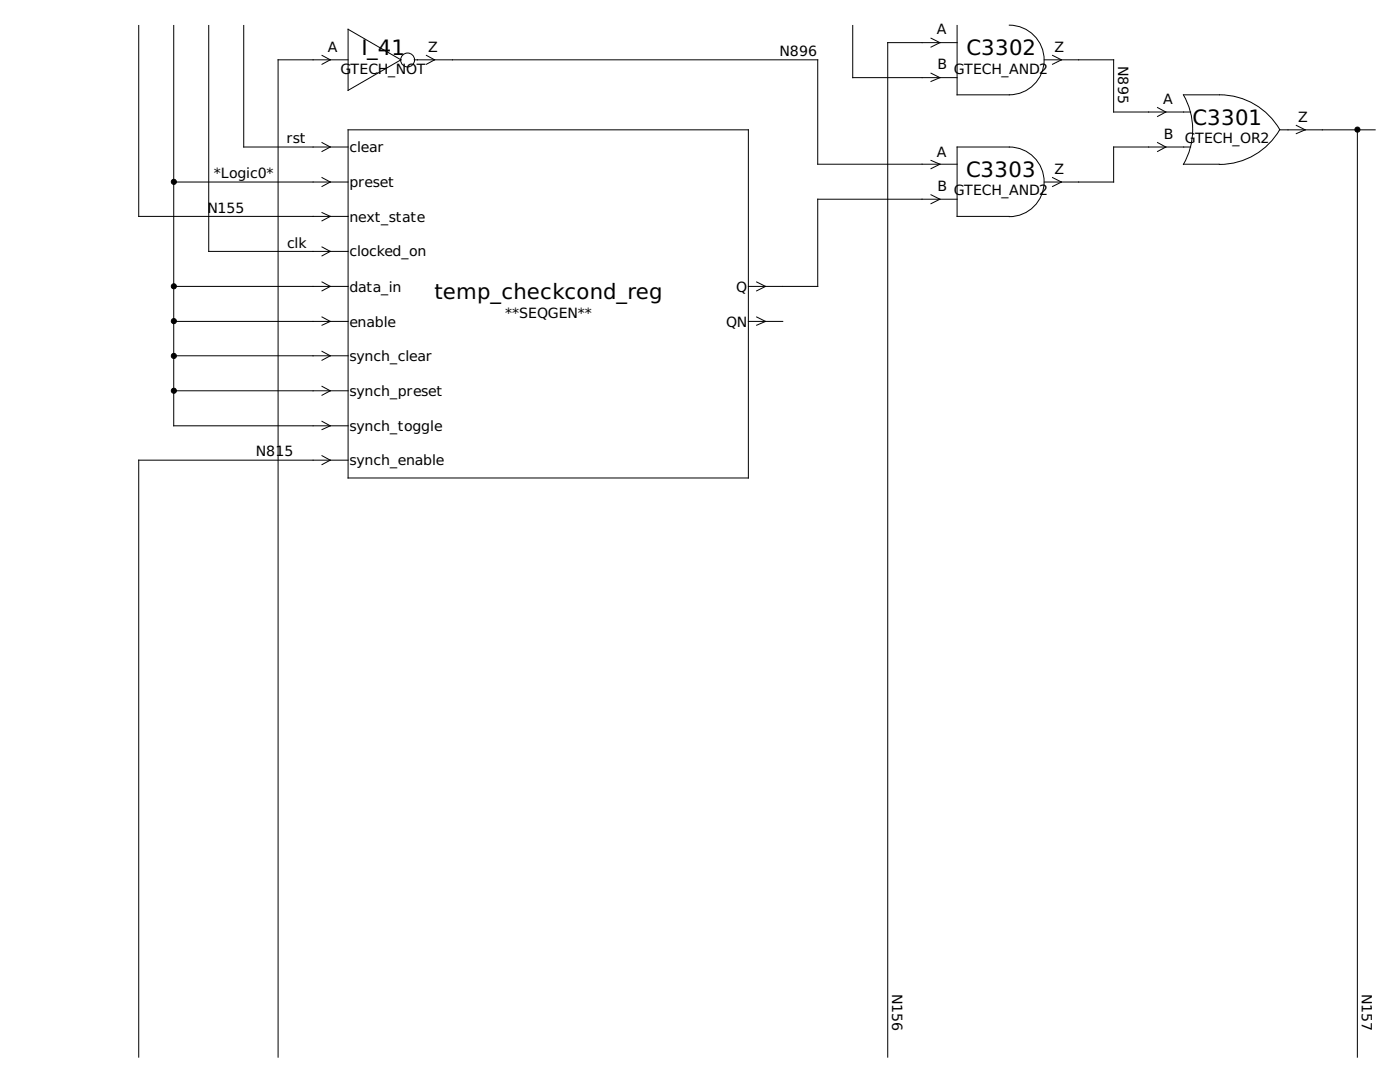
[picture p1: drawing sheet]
<svg xmlns="http://www.w3.org/2000/svg" width="279mm" height="216mm" viewBox="0 0 279 216" stroke-linecap="round" stroke-linejoin="round" font-family="sans-serif">
<g fill="none" stroke="#000" stroke-width=".2">
<path d="M27.7 5.1v38.1h41.8M34.7 5.1v79.9h34.8M41.7 5.1v45.1h27.8M48.6 5.1v24.2h20.9M64.3 11l1.6 .9-1.6 .9M69.5 5.8l10.5 6.1-10.5 6.1zM69.5 11.9h-14v199M82.7 11.9h80.5v20.9h27.8M85.1 11l1.6 .9-1.6 .9M170.2 5.1v10.4h20.8M185.8 7.6l1.8 .9-1.8 .9M185.8 14.6l1.8 .9-1.8 .8"/>
<path d="M191 8.5h-13.8v202.4M201.4 5a6.9 6.9 0 0 1 7 7 6.9 6.9 0 0 1-7 6.9h-10.4v-13.8M208.4 11.9h13.9v10.5h15.3M210.1 11l1.7 .9-1.7 .9M236.2 18.9a13.9 13.9 0 0 1 0 13.9M236.2 18.9h7.1M243.4 18.9a13.9 13.9 0 0 1 12 7 13.9 13.9 0 0 1-12 6.9M34.7 36.3h34.8M64.3 28.4l1.6 .9-1.6 .9M64.3 35.4l1.6 .9-1.6 .9M69.5 25.9h79.9v69.5h-79.9zM185.8 32l1.8 .8-1.8 .9"/>
<path d="M185.8 38.9l1.8 .9-1.8 .8M191 39.8h-27.8v17.4h-13.8M210.1 35.4l1.7 .9-1.7 .9M231 21.5l1.7 .9-1.7 .8M231 28.4l1.7 .9-1.7 .9M236.2 32.8h7.1M237.6 29.3h-15.3v7h-13.9M255.4 25.9h19M258.7 25l1.8 .9-1.8 .8M270.9 25.9v185M34.7 57.2h34.8M64.3 42.4l1.6 .8-1.6 .9"/>
<path d="M64.3 49.3l1.6 .9-1.6 .9M64.3 56.3l1.6 .9-1.6 .8M151 56.3l1.8 .9-1.8 .8M201.4 43.2h-10.4v-13.9h10.4a6.9 6.9 0 0 1 7 7 6.9 6.9 0 0 1-7 6.9M34.7 64.1h34.8M34.7 71h34.8M34.7 78h34.8M64.3 63.2l1.6 .9-1.6 .8M64.3 70.1l1.6 .9-1.6 .9M64.3 77.1l1.6 .9-1.6 .9M149.4 64.1h6.8M151 63.2l1.8 .9-1.8 .8"/>
<path d="M64.3 84.1l1.6 .9-1.6 .7M64.3 90.9l1.6 .9-1.6 .9M69.5 91.8h-41.8v119.1"/>
<circle cx="81.3" cy="12" r="1.39"/>
</g>
<g fill="#000" stroke="#000" stroke-width=".2">
<circle cx="34.7" cy="36.3" r=".51"/>
<circle cx="270.9" cy="25.9" r=".51"/>
<circle cx="34.7" cy="57.1" r=".51"/>
<circle cx="34.7" cy="64.1" r=".51"/>
<circle cx="34.7" cy="71" r=".51"/>
<circle cx="34.7" cy="78" r=".51"/>
</g>
<g font-size="4.2">
<text x="72.1" y="11">I_41</text>
<text x="192.9" y="11">C3302</text>
<text x="238" y="24.9">C3301</text>
<text x="192.8" y="35.3">C3303</text>
<text x="86.7" y="59.7">temp_checkcond_reg</text>
</g>
<g font-size="2.8">
<text x="65.4" y="10.3">A</text>
<text x="85.5" y="10.3">Z</text>
<text x="155.6" y="11.2">N896</text>
<text x="186.9" y="6.9">A</text>
<text x="210.4" y="10.3">Z</text>
<text x="67.9" y="14.7">G</text>
<text x="70" y="14.7">TECH_NOT</text>
<text x="187.1" y="13.8">B</text>
<text x="190.4" y="14.7">GTECH_AND2</text>
<text x="223.1" y="13.2" transform="rotate(90 223.1 13.2)">N895</text>
<text x="232.2" y="20.7">A</text>
<text x="57.1" y="28.6">rst</text>
<text x="232.3" y="27.7">B</text>
<text x="236.5" y="28.6">GTECH_OR2</text>
<text x="259.1" y="24.3">Z</text>
<text x="42.7" y="35.6">*Logic0*</text>
<text x="69.7" y="30.4">clear</text>
<text x="186.9" y="31.2">A</text>
<text x="210.4" y="34.7">Z</text>
<text x="69.7" y="37.3">preset</text>
<text x="187.1" y="38.1">B</text>
<text x="190.4" y="39">GTECH_AND2</text>
<text x="41.4" y="42.4">N155</text>
<text x="69.7" y="44.3">next_state</text>
<text x="57.3" y="49.4">clk</text>
<text x="69.7" y="51.2">clocked_on</text>
<text x="69.7" y="58.2">data_in</text>
<text x="146.9" y="58.2">Q</text>
<text x="69.7" y="65.2">enable</text>
<text x="100.8" y="63.4">**SEQGEN**</text>
<text x="144.9" y="65.2">QN</text>
<text x="69.7" y="72">synch_clear</text>
<text x="69.7" y="79">synch_preset</text>
<text x="69.7" y="86">synch_toggle</text>
<text x="51.1" y="91.1">N815</text>
<text x="69.7" y="92.8">synch_enable</text>
<text x="178.1" y="198.2" transform="rotate(90 178.1 198.2)">N156</text>
<text x="271.8" y="198.4" transform="rotate(90 271.8 198.4)">N157</text>
</g>
</svg>
